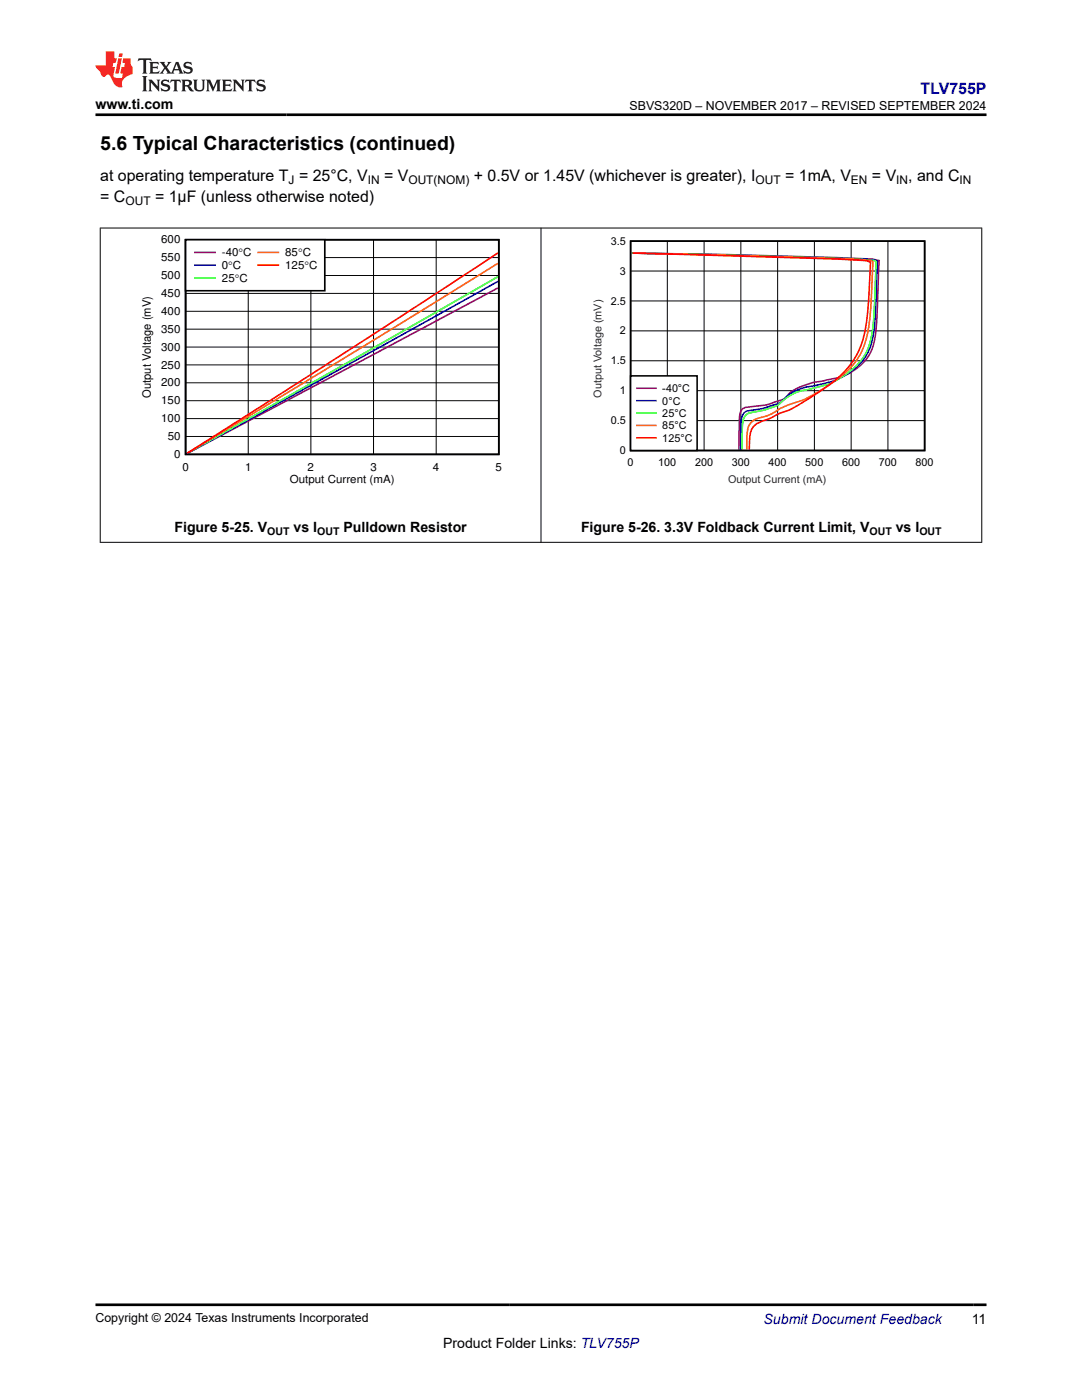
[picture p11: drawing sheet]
<svg xmlns="http://www.w3.org/2000/svg" width="216mm" height="279mm" viewBox="0 0 216 279" stroke-linecap="round" stroke-linejoin="round" font-family="sans-serif">
<path d="M37 47.8h62.5v42.9h-62.5z" fill="none" stroke="#000" stroke-width=".33"/>
<g fill="none" stroke="#000" stroke-width=".2">
<path d="M37 58.6h62.5M37 55h62.5M37 51.4h62.5M49.5 47.8v42.9M62 47.8v42.9M74.5 47.8v42.9M87 47.8v42.9M37 80h62.5M37 76.4h62.5M37 72.8h62.5M37 69.3h62.5M37 65.7h62.5"/>
<path d="M37 62.1h62.5M37 87.1h62.5M37 83.5h62.5"/>
</g>
<path d="M99.4 57.5l-62.1 33" fill="none" stroke="#7f007f" stroke-width=".33"/>
<path d="M99.4 56.2l-62.1 34.3" fill="none" stroke="#00f" stroke-width=".33"/>
<path d="M99.4 55.2l-62.1 35.3" fill="none" stroke="#01ff00" stroke-width=".33"/>
<path d="M99.4 52.5l-27.4 16.9-34.7 21.1" fill="none" stroke="#ff6500" stroke-width=".33"/>
<path d="M99.4 50.5l-24.9 16.2-37.3 23.8" fill="none" stroke="#f00" stroke-width=".33"/>
<path d="M37 47.8h27.8v10.2h-27.8z" fill-rule="evenodd" fill="#fff"/>
<path d="M37 47.8h27.8v10.2h-27.8z" fill="none" stroke="#000" stroke-width=".33"/>
<path d="M38.9 50.4h4" fill="none" stroke="#7f007f" stroke-width=".33"/>
<path d="M38.9 52.9h4" fill="none" stroke="#00f" stroke-width=".33"/>
<path d="M38.9 55.4h4" fill="none" stroke="#01ff00" stroke-width=".33"/>
<path d="M51.5 50.4h4.1" fill="none" stroke="#ff6500" stroke-width=".33"/>
<path d="M51.5 52.9h4.1" fill="none" stroke="#f00" stroke-width=".33"/>
<path d="M117.8 47.3h68.4v48.8h-68.4z" fill-rule="evenodd" fill="#fff"/>
<path d="M125.8 48.1h58.7v41.8h-58.7z" fill="none" stroke="#000" stroke-width=".31"/>
<g fill="none" stroke="#000" stroke-width=".2">
<path d="M125.8 54.1h58.7M133.2 48.1v41.8M140.5 48.1v41.8M147.8 48.1v41.8M155.2 48.1v41.8M162.5 48.1v41.8M169.8 48.1v41.8M177.2 48.1v41.8M125.8 78h58.7M125.8 72h58.7M125.8 66h58.7M125.8 60.1h58.7"/>
<path d="M125.8 83.9h58.7"/>
</g>
<path d="M126.5 50.5a1840.4 1840.4 0 0 1 47.6 1.2l1.4 .3-.6 12.8a11 11 0 0 1-3 7.9l-.8 .7a11 11 0 0 1-6.1 2.4l-.8 .3a14.2 14.2 0 0 0-6.3 2.1l-.7 .7a1.77 1.77 0 0 1-1.5 1l-.7 .2a11.8 11.8 0 0 1-4.3 1l-2 .2a2.45 2.45 0 0 0-1.2 2.6l-.1 5.8" fill="none" stroke="#7f007f" stroke-width=".31"/>
<path d="M126.1 50.5l37.7 .9 8.6 .3 2.6 .3 .1 .3-.6 12.5a11.5 11.5 0 0 1-3.6 8.4 15.6 15.6 0 0 1-8.5 3.8 10 10 0 0 0-5.5 2.2l-.4 .4a2.75 2.75 0 0 1-2.2 1.2l-.7 .3a14.5 14.5 0 0 1-4.6 .9 3.1 3.1 0 0 0-1.2 3.1v4.6" fill="none" stroke="#00f" stroke-width=".31"/>
<path d="M126 50.5l36.2 .9 9.2 .3 3.2 .3 .3 .3-.6 12.2a12.1 12.1 0 0 1-4.4 9.4 17.7 17.7 0 0 1-8.5 3.8 9.1 9.1 0 0 0-5.6 2.7 4.1 4.1 0 0 1-2.5 1.1l-.6 .3a11.5 11.5 0 0 0-3.7 .9 3.4 3.4 0 0 0-.9 3l-.1 4" fill="none" stroke="#01ff00" stroke-width=".31"/>
<path d="M126.3 50.5l35.4 .9 8.9 .3 3.3 .3 .3 .3-.4 8.7-.4 3.8a14.7 14.7 0 0 1-7.2 11.5 32.8 32.8 0 0 1-9.5 4.8l-.6 .2a14.1 14.1 0 0 1-4.8 2.2 3.1 3.1 0 0 0-2.2 3.4l-.1 2.8" fill="none" stroke="#ff6500" stroke-width=".31"/>
<path d="M126.2 50.5l41 1.2 5.5 .3 1 .3-.4 8.1-.5 4.7a16.6 16.6 0 0 1-7.6 11.9l-2.8 1.9a31 31 0 0 1-7.4 3.8l-1.3 .8a9.1 9.1 0 0 0-3.4 1.6 6.8 6.8 0 0 0-.8 4.2v.4" fill="none" stroke="#f00" stroke-width=".31"/>
<path d="M125.8 75h13.3v14.9h-13.3z" fill-rule="evenodd" fill="#fff"/>
<path d="M125.8 75h13.3v14.9h-13.3z" fill="none" stroke="#000" stroke-width=".31"/>
<path d="M127.1 77.5h3.8" fill="none" stroke="#7f007f" stroke-width=".31"/>
<path d="M127.1 80h3.8" fill="none" stroke="#00f" stroke-width=".31"/>
<path d="M127.1 82.4h3.8" fill="none" stroke="#01ff00" stroke-width=".31"/>
<path d="M127.1 84.9h3.8" fill="none" stroke="#ff6500" stroke-width=".31"/>
<path d="M127.1 87.4h3.8" fill="none" stroke="#f00" stroke-width=".31"/>
<path d="M19.9 45.5h176.1M20 45.4v62.9M107.9 45.4v62.9M195.9 45.4v62.9M19.9 108.2h176.1" fill="none" stroke="#000" stroke-width=".2"/>
<path d="M27.7 11.6l-.2 .6 .5-.2h.6v.1v2.2l-.2 .4h1l-.2-.4v-2.2v-.1h.5l.5 .2-.1-.6zM29.8 12.4l.2 .3v1.6l-.2 .4h1.9l.1-.6a1.08 1.08 0 0 1-1.3 .2v-.7h.6l.4 .2v-.7l-.4 .2h-.6v-.5l.2-.2a1 1 0 0 1 1 .3l-.1-.5zM31.8 12.4l1 1.1-1 1.2h.9l-.2-.2 .4-.8 .5 .8-.2 .2h1.6l-.2-.2 .1-.5h1l.1 .5-.1 .2h.9l-.2-.4-.8-1.9h-.5l-1 2.1-.8-1.1 .9-1h-.8l.2 .2-.5 .6-.3-.6 .1-.2zM35.2 12.8l.4 1h-.8zM36.8 12.5a.65 .65 0 0 0-.2 .7 .65 .65 0 0 0 .6 .5l.7 .1 .1 .3a.79 .79 0 0 1-.7 .4 .79 .79 0 0 1-.7-.5l.1 .7 .2-.1a.93 .93 0 0 0 1.1 0 .93 .93 0 0 0 .4-.9 1.46 1.46 0 0 0-1.2-.6l-.1-.3a1.09 1.09 0 0 1 1.2 .2l-.2-.6-.1 .1-.6-.2zM28.4 15.2l.2 .4v2.2l-.2 .4h1l-.2-.4v-2.2l.2-.4zM29.6 15.9l.2 .4v1.5l-.2 .4h.8l-.3-.4v-1.3l1.7 1.8v-2l.2-.4h-.8l.2 .2 .1 1.1-1.2-1.3zM32.3 16a.65 .65 0 0 0-.2 .8 .65 .65 0 0 0 .7 .4l.6 .2 .1 .2a.79 .79 0 0 1-.7 .4 .79 .79 0 0 1-.7-.5l.1 .7 .2-.1a.93 .93 0 0 0 1.1 .1 .93 .93 0 0 0 .4-1 1.46 1.46 0 0 0-1.2-.5l-.1-.4a1.09 1.09 0 0 1 1.2 .2l-.2-.6-.1 .1-.6-.1zM34.1 15.9l-.1 .6a.63 .63 0 0 1 .7-.3l.1 1.6-.3 .4h1l-.2-.4v-1.6a.66 .66 0 0 1 .8 .3l-.1-.6zM36.2 15.9l.2 .4v1.5l-.2 .4h.9l-.2-.2v-.7h.5l.1 .2a.79 .79 0 0 0 1.2 .6l-1-.9a.61 .61 0 0 0 .6-.6 .61 .61 0 0 0-.5-.7zM36.9 16.2h.2a.47 .47 0 0 1 .5 .1 .47 .47 0 0 1 .1 .5l-.2 .1-.6 .1zM38.5 15.9l.2 .2a2.27 2.27 0 0 0 .4 2 1.04 1.04 0 0 0 1.7-.7v-1.3l.2-.2h-.8l.2 .4v1.1a.6 .6 0 0 1-.6 .6 .6 .6 0 0 1-.6-.6v-1.1l.3-.4zM41.1 15.9l.2 .4v1.5l-.2 .4h.7l-.2-.4v-1.4l.9 1.9 .8-1.9v1.4l-.2 .4h1l-.3-.4v-1.5l.3-.4h-.8l-.7 1.5-.7-1.5zM44.3 15.9l.2 .4v1.5l-.2 .4h1.9l.1-.6a1.09 1.09 0 0 1-1.3 .2v-.7h.6l.4 .2v-.6l-.4 .2h-.6v-.6l.2-.1a1.01 1.01 0 0 1 1 .3l-.1-.6zM46.4 15.9l.3 .4v1.5l-.3 .4h.8l-.2-.4v-1.3l1.6 1.8v-2l.2-.4h-.7l.2 .2v1.1l-1.2-1.3zM49 15.9l-.1 .6a.63 .63 0 0 1 .8-.3v1.6l-.3 .4h1l-.2-.4v-1.6a.66 .66 0 0 1 .8 .3l-.1-.6zM51.4 16a.65 .65 0 0 0-.2 .8 .65 .65 0 0 0 .6 .4l.6 .2 .2 .2a.79 .79 0 0 1-.8 .4 .79 .79 0 0 1-.6-.5l.1 .7 .2-.1a.93 .93 0 0 0 1 .1 .93 .93 0 0 0 .5-1 1.46 1.46 0 0 0-1.3-.5l-.1-.4a1.09 1.09 0 0 1 1.3 .2l-.2-.6-.2 .1-.5-.1z" fill="#231f20"/>
<path d="M21.1 10.3v2.7h-2.1l.1 .4 .9 1a.95 .95 0 0 0 .9 .9 .59 .59 0 0 1 .6-.4 .59 .59 0 0 1 .5 .3l.4 .8a1.59 1.59 0 0 0 2.1 1.4 1.61 1.61 0 0 1 1-2.3l1-.3-.1-1.5a1.59 1.59 0 0 1-.4-1.7h-1.4l-.2 .9h.5l-.1 .9h-.5l-.2 .9v.3l.4 .1-.2 .9h-.6a.73 .73 0 0 1-1.1-.7l.3-1.5h-.5l.2-.9h.5l.2-.9h-.5v-1.3zM23.6 11.6l-.6 3.1h.7l.6-3.1zM23.8 10.7l-.1 .6h.7l.1-.6z" fill="#ed1c24"/>
<path d="M19 22.9h177.8M19 260.4h177.8" fill="none" stroke="#000" stroke-width=".53"/>
<text font-size="3.9" x="20" y="29.9">5.6 Typical Characteristics (continued)</text>
<text font-size="3.2" fill="#00f" x="183.7" y="18.7">TLV755P</text>
<g font-size="3.2">
<text x="20" y="40.3">= C</text>
<text x="20" y="36.1">at operating temperature T = 25°C, V</text>
<text x="30.9" y="40.3">= 1µF (unless otherwise noted)</text>
<text x="76.6" y="36.1">= V</text>
<text x="94.5" y="36.1">+ 0.5V or 1.45V (whichever is greater), I</text>
<text x="156.7" y="36.1">= 1mA, V</text>
<text x="174" y="36.1">= V</text>
<text x="181.2" y="36.1">, and C</text>
</g>
<g font-size="2.8">
<text x="19" y="21.8">www.ti.com</text>
<text x="34.8" y="106.2">Figure 5-25. V</text>
<text x="58.6" y="106.2">vs I</text>
<text x="68.5" y="106.2">Pulldown Resistor</text>
<text x="115.9" y="106.2">Figure 5-26. 3.3V Foldback Current Limit, V</text>
<text x="178.7" y="106.2">vs I</text>
<text x="88.4" y="269">Product Folder Links: TLV755P</text>
<text x="193.9" y="264.2">11</text>
</g>
<text font-size="2.8" fill="#00f" x="152.4" y="264.2">Submit Document Feedback</text>
<g font-size="2.5">
<text x="125.6" y="21.9">SBVS320D – NOVEMBER 2017 – REVISED SEPTEMBER 2024</text>
<text x="19" y="263.9">Copyright © 2024 Texas Instruments Incorporated</text>
</g>
<g font-size="2.4">
<text x="25" y="40.9">OUT</text>
<text x="57.6" y="36.7">J</text>
<text x="73.4" y="36.7">IN</text>
<text x="81.5" y="36.7">OUT(NOM)</text>
<text x="150.8" y="36.7">OUT</text>
<text x="169.8" y="36.7">EN</text>
<text x="178.8" y="36.7">IN</text>
<text x="191.5" y="36.7">IN</text>
</g>
<text font-size="2.3" x="30.1" y="79.4" transform="rotate(-90 30.1 79.4)">Output Voltage (mV)</text>
<g font-size="2.2">
<text x="32.2" y="52.1">550</text>
<text x="32.2" y="48.6">600</text>
<text x="44.3" y="51.2">-40qC</text>
<text x="44.3" y="53.7">0qC</text>
<text x="56.9" y="51.2">85qC</text>
<text x="56.9" y="53.7">125qC</text>
<text x="121.9" y="48.8">3.5</text>
<text x="32.2" y="59.3">450</text>
<text x="32.2" y="55.7">500</text>
<text x="44.3" y="56.2">25qC</text>
<text x="123.7" y="54.8">3</text>
<text x="32.2" y="62.9">400</text>
<text x="121.9" y="60.8">2.5</text>
<text x="32.2" y="70">300</text>
<text x="32.2" y="66.4">350</text>
<text x="123.7" y="66.7">2</text>
<text x="32.2" y="77.1">200</text>
<text x="32.2" y="73.6">250</text>
<text x="121.9" y="72.7">1.5</text>
<text x="32.2" y="80.7">150</text>
<text x="123.7" y="78.7">1</text>
<text x="132.2" y="78.3">-40°C</text>
<text x="132.2" y="80.7">0°C</text>
<text x="132.2" y="83.2">25°C</text>
<text x="32.2" y="84.3">100</text>
<text x="33.5" y="87.8">50</text>
<text x="121.9" y="84.7">0.5</text>
<text x="132.2" y="85.7">85°C</text>
<text x="132.2" y="88.2">125°C</text>
<text x="34.7" y="91.4">0</text>
<text x="36.4" y="93.9">0</text>
<text x="48.9" y="93.9">1</text>
<text x="61.4" y="93.9">2</text>
<text x="73.9" y="93.9">3</text>
<text x="86.4" y="93.9">4</text>
<text x="98.9" y="93.9">5</text>
<text x="123.7" y="90.6">0</text>
<text x="125.2" y="93.1">0</text>
<text x="131.3" y="93.1">100</text>
<text x="138.7" y="93.1">200</text>
<text x="146" y="93.1">300</text>
<text x="153.4" y="93.1">400</text>
<text x="160.7" y="93.1">500</text>
<text x="168" y="93.1">600</text>
<text x="175.4" y="93.1">700</text>
<text x="182.7" y="93.1">800</text>
<text x="57.8" y="96.5">Output Current (mA)</text>
</g>
<g font-size="2.2" fill="#2b292a">
<text x="120" y="79.4" transform="rotate(-90 120 79.4)">Output Voltage (mV)</text>
<text x="145.3" y="96.3">Output Current (mA)</text>
</g>
<g font-size="2.1">
<text x="53.3" y="106.8">OUT</text>
<text x="63.3" y="106.8">OUT</text>
<text x="173.5" y="106.8">OUT</text>
<text x="183.4" y="106.8">OUT</text>
</g>
</svg>
